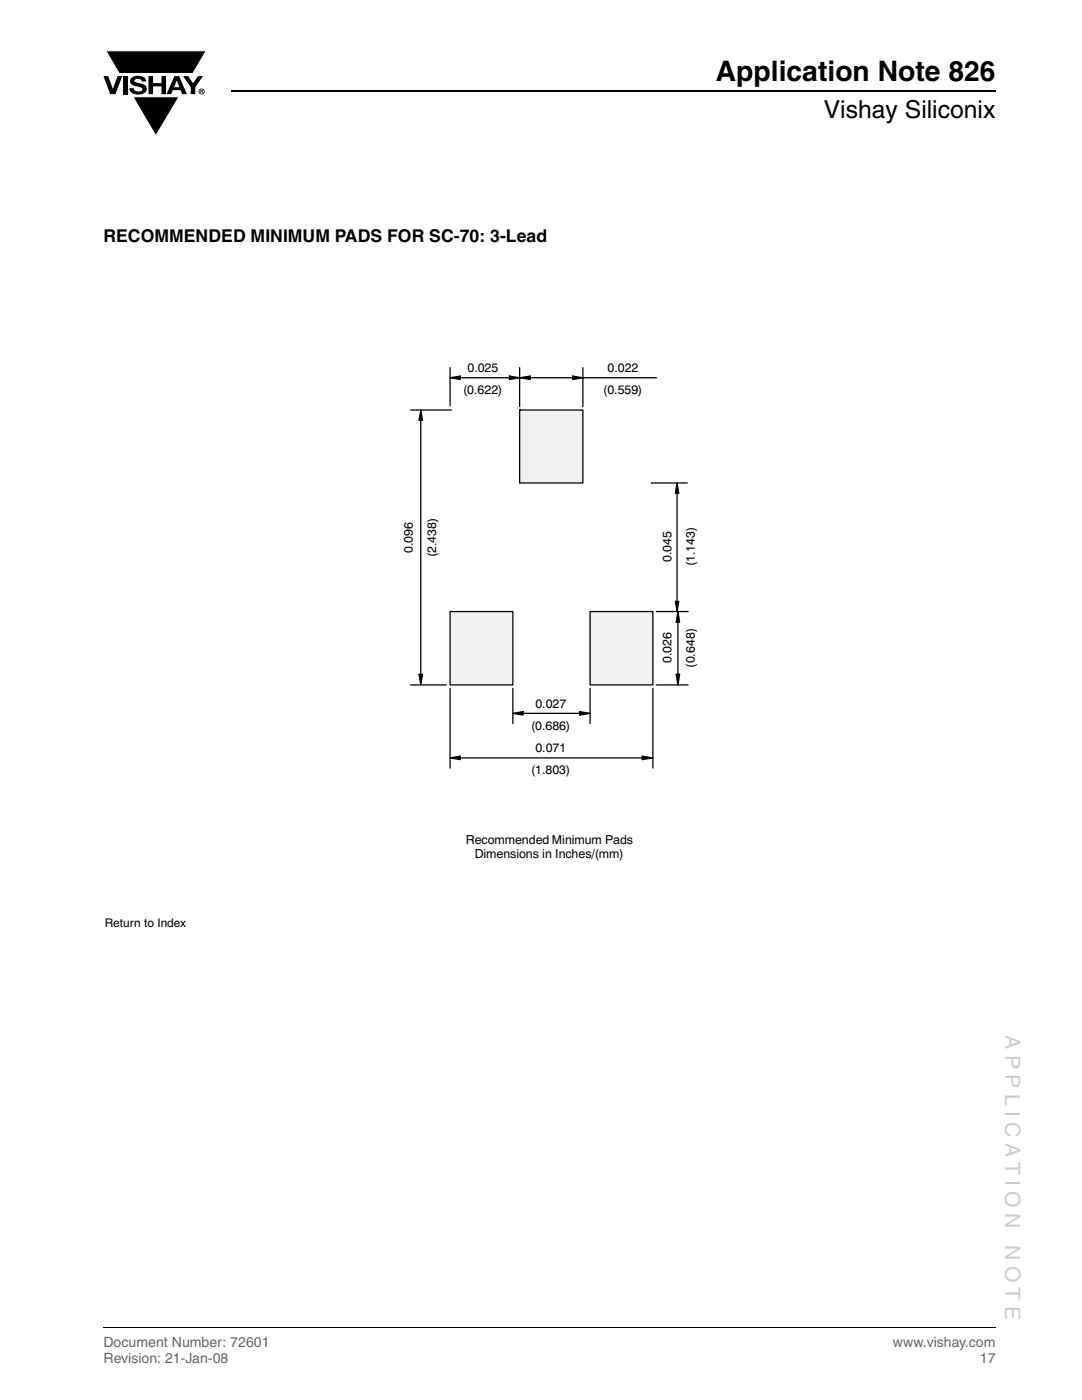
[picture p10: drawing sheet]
<svg xmlns="http://www.w3.org/2000/svg" width="216mm" height="279mm" viewBox="0 0 216 279" stroke-linecap="round" stroke-linejoin="round" font-family="sans-serif">
<path d="M46.1 18.2h152.5" fill="none" stroke="#000" stroke-width=".36"/>
<path d="M20.6 10.1h20.7v17.2h-20.7z" fill="#fff"/>
<g fill="#000">
<path d="M20.6 15.2h1l.9 2.5 1-2.5h.9l-1.4 3.6h-1zM21.1 10.1h20.1l-2.7 4.6h-14.7zM24.6 15.2h.9v3.6h-.9zM26.3 15.5a2.1 2.1 0 0 1 2.8 .3l.1 .5h-.9a.79 .79 0 0 0-.7-.6 .79 .79 0 0 0-.8 .4l.3 .3 1 .3a1.08 1.08 0 0 1 1.2 1 1.08 1.08 0 0 1-1.1 1.1 1.73 1.73 0 0 1-2.4-1.2h.9a.96 .96 0 0 0 .8 .7 .96 .96 0 0 0 .9-.5 1.31 1.31 0 0 0-1.2-.6 1.03 1.03 0 0 1-1.1-.5 1.03 1.03 0 0 1 .2-1.2zM29.6 15.2h.9v1.4h1.7v-1.4h.9v3.6h-.9v-1.6h-1.7v1.6h-.9zM26.5 19.3h9.2l-4.6 7.8zM36.5 15.2h1.1l.9 1.4 1-1.4h1l-1.5 2.2v1.4h-.9v-1.4z"/>
<path d="M35.3 16.1l-.6 1.3h1.1zM34.8 15.2h.9l1.6 3.6h-1l-.3-.8h-1.5l-.3 .8h-1z"/>
<path d="M40.1 18v.2h.2v-.1zM40 17.9l.4 .1 .1 .1-.2 .2 .2 .3-.3-.3-.1 .3h-.1zM39.8 18.3a.46 .46 0 0 0 .9 0 .46 .46 0 0 0-.9 0zM39.6 18.3a.6 .6 0 0 1 1.2 0 .6 .6 0 0 1-1.2 0z"/>
</g>
<path d="M21.1 10.1h20.1l-2.7 4.6h-14.7zM26.5 19.3h9.2l-4.6 7.8z" fill="none" stroke="#fff" stroke-width=".2"/>
<path d="M20.6 265h178" fill="none" stroke="#000" stroke-width=".2"/>
<g fill="#fff">
<path d="M36.1 170.5h24.9v4.7h-24.9z"/>
<path d="M36.1 170.5h25v.1h-25z"/>
<path d="M60.9 170.5h.2v4.7h-.2z"/>
<path d="M36 175.1h25v.1h-25z"/>
<path d="M36 170.5h.2v4.7h-.2z"/>
<path d="M20.9 53.8h177.5v187.6h-177.5z"/>
</g>
<path d="M103.7 81.8h12.6v14.6h-12.6z" fill="#f0f0f0"/>
<path d="M103.7 81.8h12.6v14.6h-12.6z" fill="none" stroke="#000" stroke-width=".25"/>
<path d="M89.8 122h12.5v14.7h-12.5z" fill="#f0f0f0"/>
<path d="M89.8 122h12.5v14.7h-12.5z" fill="none" stroke="#000" stroke-width=".25"/>
<path d="M117.7 122h12.6v14.7h-12.6z" fill="#f0f0f0"/>
<g fill="none" stroke="#000" stroke-width=".25">
<path d="M89.8 75.4l2-.3v.6zM89.8 73.4v7.6M91.8 75.4h9.9M101.7 75.1l2 .3-2 .3zM103.7 75.4l2.1-.3v.6zM103.7 75.4h.1M103.7 73.4v7.7M105.8 75.4h8.5M114.3 75.1l2 .3-2 .3zM116.3 75.4h14.7M116.3 73.4v7.7M81.9 81.8h8.2"/>
<path d="M84 83.9v50.7M84 81.8l.3 2.1h-.7zM103.7 81.8h.1M129.9 96.4h7.2M135.1 98.4v21.6M135.1 96.4l.3 2h-.6zM81.9 136.7h7.1M83.6 134.6h.7l-.3 2.1zM89.8 137.4v15.9M102.3 137.4v7M117.7 122h12.6v14.7h-12.6zM117.7 137.4v7"/>
<path d="M130.3 137.4v15.9M131 122h6.3M131 136.7h6.3M134.8 120h.6l-.3 2zM134.9 134.6h.7l-.3 2.1zM135.3 122l.3 2.2h-.7zM135.3 124.2v10.4M89.8 151.3l2-.4v.7zM91.8 151.3h36.4M102.3 142.4l2.1-.4v.7zM104.4 142.4h11.3M115.7 142l2 .4-2 .3z"/>
<path d="M128.2 150.9l2.1 .4-2.1 .3z"/>
</g>
<g fill="#000">
<path d="M89.8 75.4l2-.3v.6zM101.7 75.1l2 .3-2 .3zM103.7 75.4l2.1-.3v.6zM114.3 75.1l2 .3-2 .3zM84 81.8l.3 2.1h-.7zM135.1 96.4l.3 2h-.6zM83.6 134.6h.7l-.3 2.1zM134.8 120h.6l-.3 2zM135.3 122l.3 2.2h-.7zM134.9 134.6h.7l-.3 2.1zM89.8 151.3l2-.4v.7zM102.3 142.4l2.1-.4v.7z"/>
<path d="M115.7 142l2 .4-2 .3zM128.2 150.9l2.1 .4-2.1 .3z"/>
</g>
<g fill="#fff">
<path d="M36.8 177.6h25.8v7.1h-25.8z"/>
<path d="M36.8 177.5h25.9v.2h-25.9z"/>
<path d="M62.5 177.6h.2v7.2h-.2z"/>
<path d="M36.7 184.6h25.9v.2h-25.9z"/>
<path d="M36.7 177.5h.2v7.2h-.2z"/>
</g>
<text font-size="5.6" x="142.9" y="16.1">Application Note 826</text>
<text font-size="4.9" x="164.4" y="23.6">Vishay Siliconix</text>
<g font-size="4.2" fill="#ccc">
<text x="200.6" y="206.6" transform="rotate(90 200.6 206.6)">A P P L I C A T I O N</text>
<text x="200.6" y="248.5" transform="rotate(90 200.6 248.5)">N O T E</text>
</g>
<text font-size="3.5" x="20.6" y="48.3">RECOMMENDED MINIMUM PADS FOR SC-70: 3-Lead</text>
<g font-size="2.8" fill="#656565">
<text x="20.6" y="268.9">Document Number: 72601</text>
<text x="178.2" y="268.9">www.vishay.com</text>
<text x="20.6" y="272.1">Revision: 21-Jan-08</text>
<text x="195.5" y="272.1">17</text>
</g>
<g font-size="2.5">
<text x="93.3" y="74.2">0.025</text>
<text x="121.2" y="74.2">0.022</text>
<text x="92.4" y="78.6">(0.622)</text>
<text x="120.4" y="78.6">(0.559)</text>
<text x="82.4" y="110.4" transform="rotate(-90 82.4 110.4)">0.096</text>
<text x="87" y="111.2" transform="rotate(-90 87 111.2)">(2.438)</text>
<text x="134" y="112.1" transform="rotate(-90 134 112.1)">0.045</text>
<text x="138.7" y="113" transform="rotate(-90 138.7 113)">(1.143)</text>
<text x="134" y="132.4" transform="rotate(-90 134 132.4)">0.026</text>
<text x="138.7" y="133.2" transform="rotate(-90 138.7 133.2)">(0.648)</text>
<text x="106.8" y="141.3">0.027</text>
<text x="106" y="145.7">(0.686)</text>
<text x="106.8" y="150">0.071</text>
<text x="106" y="154.4">(1.803)</text>
<text x="92.9" y="168.5">Recommended Minimum Pads</text>
<text x="94.7" y="171.2">Dimensions in Inches/(mm)</text>
</g>
<text font-size="2.4" x="20.9" y="185">Return to Index</text>
</svg>
